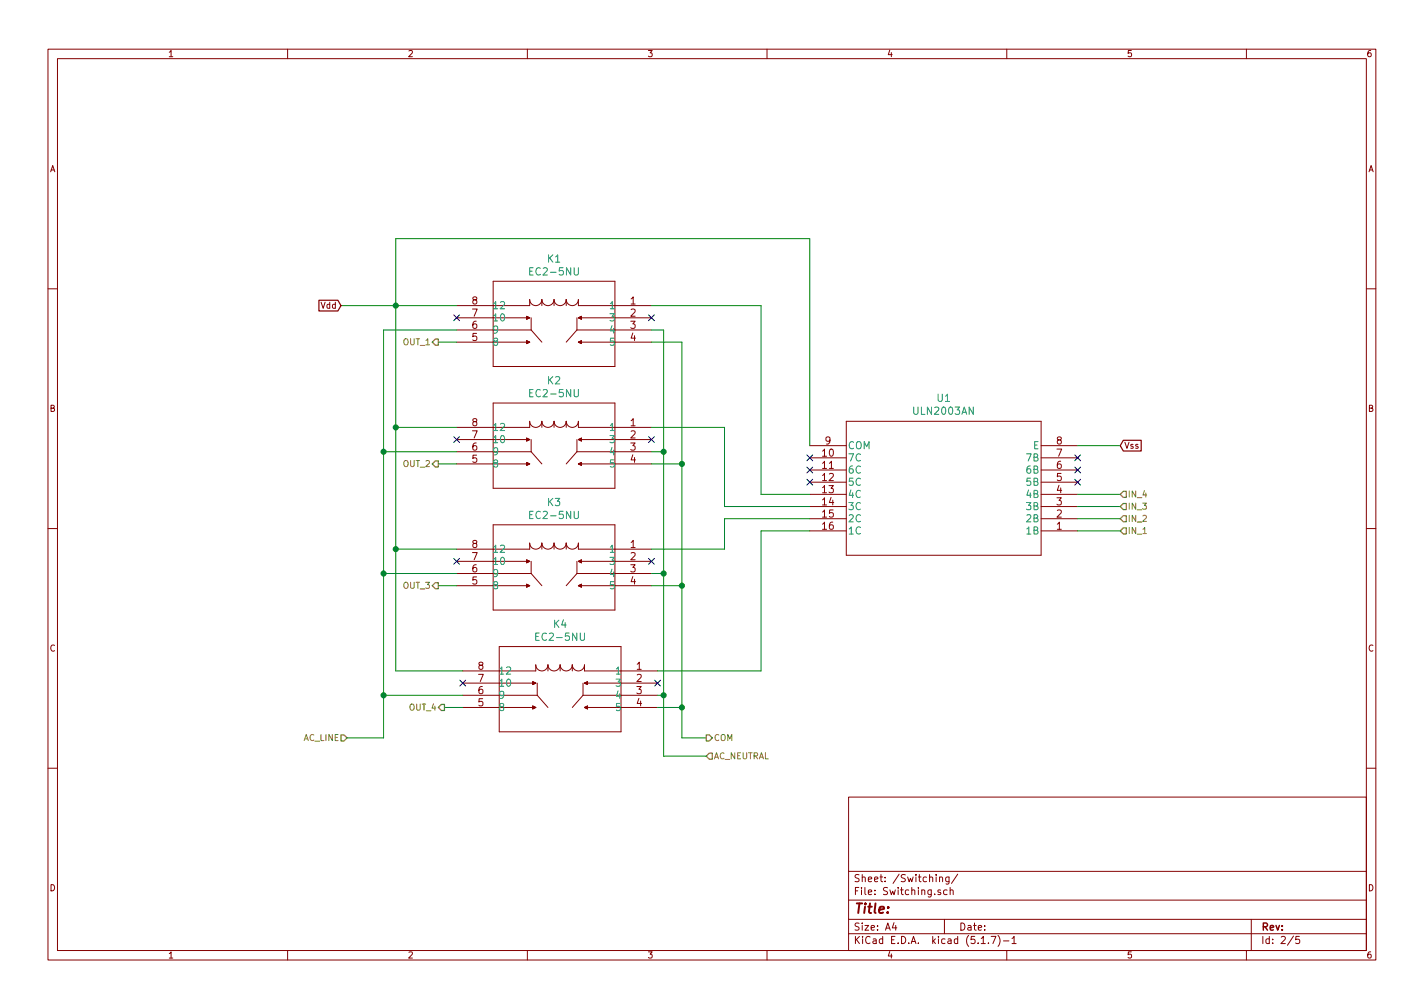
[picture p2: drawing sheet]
EESchema Schematic File Version 4
EELAYER 30 0
EELAYER END
$Descr A4 11693 8268
encoding utf-8
Sheet 2 5
Title ""
Date ""
Rev ""
Comp ""
Comment1 ""
Comment2 ""
Comment3 ""
Comment4 ""
$EndDescr
$Comp
L rx:ULN2003AN U1
U 1 1
P 8850 4350
F 0 "U1" H 9950 3263 60  0000 C CNN
F 1 "ULN2003AN" H 9950 3369 60  0000 C CNN
F 2 "rx:ULN2003AN" H 9950 4590 60  0001 C CNN
F 3 "" H 8850 4350 60  0000 C CNN
	1    8850 4350
	-1   0    0    1   
$EndComp
$Comp
L rx:EC2-5NU K1
U 1 1
P 5350 2500
F 0 "K1" H 4550 2887 60  0000 C CNN
F 1 "EC2-5NU" H 4550 2781 60  0000 C CNN
F 2 "rx:EC2-5NU" H 4550 2740 60  0001 C CNN
F 3 "" H 5350 2500 60  0000 C CNN
	1    5350 2500
	1    0    0    -1  
$EndComp
Wire Wire Line
	3750 2800 3600 2800
$Comp
L rx:EC2-5NU K2
U 1 1
P 5350 3500
F 0 "K2" H 4550 3887 60  0000 C CNN
F 1 "EC2-5NU" H 4550 3781 60  0000 C CNN
F 2 "rx:EC2-5NU" H 4550 3740 60  0001 C CNN
F 3 "" H 5350 3500 60  0000 C CNN
	1    5350 3500
	1    0    0    -1  
$EndComp
Wire Wire Line
	3750 3800 3600 3800
$Comp
L rx:EC2-5NU K3
U 1 1
P 5350 4500
F 0 "K3" H 4550 4887 60  0000 C CNN
F 1 "EC2-5NU" H 4550 4781 60  0000 C CNN
F 2 "rx:EC2-5NU" H 4550 4740 60  0001 C CNN
F 3 "" H 5350 4500 60  0000 C CNN
	1    5350 4500
	1    0    0    -1  
$EndComp
Wire Wire Line
	3750 4800 3600 4800
Wire Wire Line
	3800 5800 3650 5800
Wire Wire Line
	3750 2700 3150 2700
Wire Wire Line
	3800 5700 3150 5700
Connection ~ 3150 5700
Wire Wire Line
	3150 5700 3150 6050
Wire Wire Line
	3750 4700 3150 4700
Wire Wire Line
	3150 2700 3150 3700
Connection ~ 3150 4700
Wire Wire Line
	3150 4700 3150 5700
Wire Wire Line
	3750 3700 3150 3700
Connection ~ 3150 3700
Wire Wire Line
	3150 3700 3150 4700
Text HLabel 3600 2800 0    50   Output ~ 0
OUT_1
Text HLabel 3600 3800 0    50   Output ~ 0
OUT_2
Text HLabel 3600 4800 0    50   Output ~ 0
OUT_3
Text HLabel 3650 5800 0    50   Output ~ 0
OUT_4
Text HLabel 5800 6050 2    50   Output ~ 0
COM
Text GLabel 2800 2500 0    50   Input ~ 0
Vdd
Wire Wire Line
	2800 2500 3250 2500
Wire Wire Line
	3250 2500 3250 3500
Wire Wire Line
	3250 5500 3800 5500
Connection ~ 3250 2500
Wire Wire Line
	3250 2500 3750 2500
Wire Wire Line
	3750 4500 3250 4500
Connection ~ 3250 4500
Wire Wire Line
	3250 4500 3250 5500
Wire Wire Line
	3750 3500 3250 3500
Connection ~ 3250 3500
Wire Wire Line
	3250 3500 3250 4500
Wire Wire Line
	6650 3650 6650 1950
Wire Wire Line
	6650 1950 3250 1950
Wire Wire Line
	3250 1950 3250 2500
Wire Wire Line
	6650 4050 6250 4050
Wire Wire Line
	6250 4050 6250 2500
Wire Wire Line
	6250 2500 5350 2500
Wire Wire Line
	6650 4150 5950 4150
Wire Wire Line
	5950 4150 5950 3500
Wire Wire Line
	5950 3500 5350 3500
Wire Wire Line
	6650 4250 5950 4250
Wire Wire Line
	5950 4250 5950 4500
Wire Wire Line
	5950 4500 5350 4500
Wire Wire Line
	6650 4350 6250 4350
Wire Wire Line
	6250 4350 6250 5500
Wire Wire Line
	6250 5500 5400 5500
NoConn ~ 3750 2600
NoConn ~ 5350 2600
NoConn ~ 3750 3600
NoConn ~ 5350 3600
NoConn ~ 5350 4600
NoConn ~ 3750 4600
NoConn ~ 3800 5600
NoConn ~ 5400 5600
Text GLabel 9200 3650 2    50   Input ~ 0
Vss
Wire Wire Line
	9200 3650 8850 3650
Text HLabel 9200 4350 2    50   Input ~ 0
IN_1
Text HLabel 9200 4250 2    50   Input ~ 0
IN_2
Text HLabel 9200 4150 2    50   Input ~ 0
IN_3
Text HLabel 9200 4050 2    50   Input ~ 0
IN_4
Wire Wire Line
	9200 4350 8850 4350
Wire Wire Line
	9200 4250 8850 4250
Wire Wire Line
	9200 4150 8850 4150
Wire Wire Line
	9200 4050 8850 4050
NoConn ~ 6650 3750
NoConn ~ 6650 3850
NoConn ~ 6650 3950
NoConn ~ 8850 3750
NoConn ~ 8850 3850
NoConn ~ 8850 3950
Text HLabel 2850 6050 0    50   Input ~ 0
AC_LINE
$Comp
L rx:EC2-5NU K4
U 1 1
P 5400 5500
F 0 "K4" H 4600 5887 60  0000 C CNN
F 1 "EC2-5NU" H 4600 5781 60  0000 C CNN
F 2 "rx:EC2-5NU" H 4600 5740 60  0001 C CNN
F 3 "" H 5400 5500 60  0000 C CNN
	1    5400 5500
	1    0    0    -1  
$EndComp
Wire Wire Line
	5350 2800 5600 2800
Wire Wire Line
	5600 2800 5600 3800
Wire Wire Line
	5600 6050 5800 6050
Wire Wire Line
	5400 5800 5600 5800
Connection ~ 5600 5800
Wire Wire Line
	5600 5800 5600 6050
Wire Wire Line
	5350 4800 5600 4800
Connection ~ 5600 4800
Wire Wire Line
	5600 4800 5600 5800
Wire Wire Line
	5350 3800 5600 3800
Connection ~ 5600 3800
Wire Wire Line
	5600 3800 5600 4800
Wire Wire Line
	2850 6050 3150 6050
Text HLabel 5800 6200 2    50   Input ~ 0
AC_NEUTRAL
Wire Wire Line
	5800 6200 5450 6200
Wire Wire Line
	5450 6200 5450 5700
Wire Wire Line
	5450 2700 5350 2700
Wire Wire Line
	5350 3700 5450 3700
Connection ~ 5450 3700
Wire Wire Line
	5450 3700 5450 2700
Wire Wire Line
	5350 4700 5450 4700
Connection ~ 5450 4700
Wire Wire Line
	5450 4700 5450 3700
Wire Wire Line
	5400 5700 5450 5700
Connection ~ 5450 5700
Wire Wire Line
	5450 5700 5450 4700
$EndSCHEMATC
